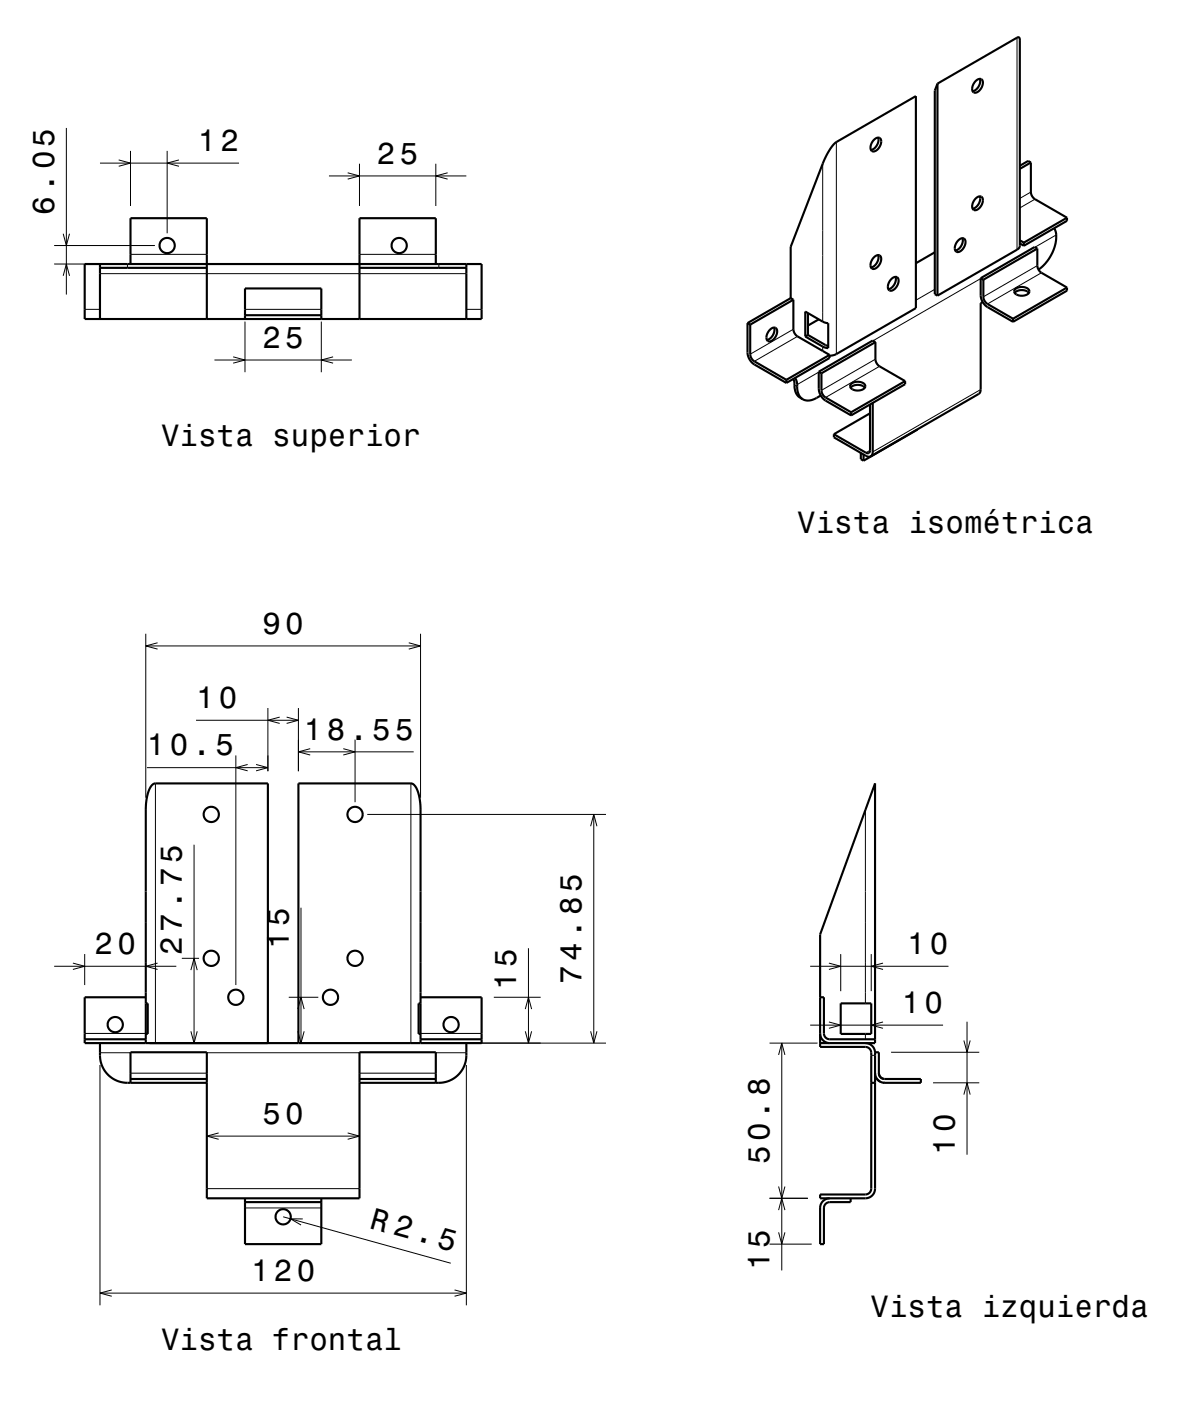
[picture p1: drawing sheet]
<svg xmlns="http://www.w3.org/2000/svg" width="195mm" height="229mm" viewBox="0 0 195 229" stroke-linecap="round" stroke-linejoin="round" font-family="sans-serif">
<g fill="none" stroke="#000" stroke-width=".16">
<path d="M166.6 6.2v34.7M10.3 38.2l.6 2 .5-2M10.9 20.9v27.3M16.4 26.7h22.7M19.4 26.2l2 .5-2 .5M21.4 24.7v9M27.4 24.7v13.5M29.3 26.2l-1.9 .5 1.9 .5M53.9 28.8h22.5M56.9 28.3l2 .5-2 .5M58.9 26.8v6.9M71.4 26.8v6.9"/>
<path d="M73.3 28.3l-1.9 .5 1.9 .5M134.7 26.8v25.8M137 23.2v34.7M168.8 31.4l-1.8 1.1M169.5 32.6l-2.5 1.4M173 38.4l-3.5 2.1M8.9 43.2h10M8.9 40.2h16.5M10.3 45.1l.6-1.9 .5 1.9M13.9 50.6h2.5M16.4 44.8h60M20.9 43.2v.6"/>
<path d="M21.4 41.6h12.5M35.1 58.9h22.5M38.2 58.4l1.9 .5-1.9 .5M40.1 52.6v8.3M40.1 50.6h12.5M52.6 52.6v8.3M54.6 58.4l-2 .5 2 .5M58.9 41.6h12.5M71.9 43.2v.6M76.4 50.6h2.5M129.9 53.9l-7 4.1M130.6 55.1l-7.1 4"/>
<path d="M134.7 56.7v.7M143.4 58.8l-8.9 5.1M144 60l-8.8 5.1M153.1 47.4l-3.1 1.7M160.6 45.6l-17.6 10.2M169.9 43.5l-8.9 5.1M170.6 44.6l-8.9 5.1M130.1 63l.5 .3M134.1 60.9l-3.5 2M142.5 73.7l-.7 .4M160.6 63.8l-17.7 10.2M23.9 103.7v26.9"/>
<path d="M23.9 105.7h45M25.8 105.2l-1.9 .5 1.9 .5M32.1 117.9h16.8M43.9 115.9v10.3M45.8 117.4l-1.9 .5 1.9 .5M46.9 117.4l2 .5-2 .5M48.9 115.9v10.3M66.9 105.2l2 .5-2 .5M68.9 103.7v26.9M24.1 125.6h19.8M25.5 128.2v42.5M31.8 138.2v32.5"/>
<path d="M38.6 123.6v37.6M40.6 125.1l-2 .5 2 .6M41.9 125.1l2 .5-2 .6M48.9 123h18.8M50.8 122.5l-1.9 .5 1.9 .6M56.2 122.5l1.9 .5-1.9 .6M58.1 121v10.3M60.1 133.3h39.1M67.3 128.2v42.5M96.7 135.2l.5-1.9 .6 1.9M97.2 133.3v37.4M141.7 132.6v31.6"/>
<path d="M8.9 158.1h20M11.9 157.6l2 .5-2 .6M13.9 156.1v5.1M25.8 157.6l-1.9 .5 1.9 .6M29.8 156.8h2.8M31.3 158.8l.5-2 .5 2M49.3 148.6v22.1M86.5 155.2v15.5M132.7 158.1h22.6M135.8 157.6l1.9 .5-1.9 .6M137.7 156.1v6.1M142.7 156.1v6.1"/>
<path d="M144.6 157.6l-1.9 .5 1.9 .6M13.9 169.1h10M16.4 174.3v39.3M16.4 172.3h5M21.4 175.6h12.5M31.3 168.8l.5 1.9 .5-1.9M33.9 172.3h25M47.3 163.2h4.8M48.8 165.1l.5-1.9 .5 1.9M48.8 168.8l.5 1.9 .5-1.9M58.9 175.6h12.5M68.9 169.1h10"/>
<path d="M69.3 170.7h29.9M71.4 172.3h5M76.4 174.3v39.3M80.9 163.2h7.6M86 168.8l.5 1.9 .6-1.9M86 165.1l.5-1.9 .6 1.9M96.7 168.8l.5 1.9 .6-1.9M126 170.7h7.9M127.5 172.6l.5-1.9 .5 1.9M128 170.7v37.2M132.7 167.8h21.7M135.8 167.3l1.9 .5-1.9 .5"/>
<path d="M141.7 169.2v.9M142.7 172.7h.6M144.6 167.3l-1.9 .5 1.9 .5M145.9 172.2h14.5M152.8 177.2h7.6M157.9 179.1l.5-1.9 .5 1.9M157.9 170.3l.5 1.9 .5-1.9M158.4 167.2v21.8M33.9 194.5h25M33.9 185.9h25M35.8 185.4l-1.9 .5 1.9 .6M40.1 197.7h12.5"/>
<path d="M46.4 199.1l27.4 7.6M49.6 199.5h-2l1.7 1M56.9 185.4l2 .5-2 .6M126 196.1h6.3M127.5 194.2l.5 1.9 .5-1.9M127.5 198l.5-1.9 .5 1.9M16.4 211.6h60M18.3 211.1l-1.9 .5 1.9 .5M74.4 211.1l2 .5-2 .5M126 203.6h6.9M127.5 201.7l.5 1.9 .5-1.9"/>
</g>
<g fill="none" stroke="#000" stroke-width=".35">
<path d="M153.5 13.7l13.1-7.5a.31 .31 0 0 1 .4 0 .31 .31 0 0 1 0 .4v33.8l-.4 .5-13.1 7.5M153.5 13.7l-.4 1.1v33.3l.4 .3M153.5 13.7v34.7M159.7 13.3a.65 .65 0 0 1 .6-.4 .65 .65 0 0 1 .6 .4 1.66 1.66 0 0 1-1.3 1.9 1.06 1.06 0 0 1 0-1.7zM160.5 12.9a1.69 1.69 0 0 1-1.2 2M143.1 22.9a.65 .65 0 0 1 .6-.4 .65 .65 0 0 1 .6 .5 1.66 1.66 0 0 1-1.4 1.8 1.05 1.05 0 0 1 0-1.7zM143.8 22.5a1.69 1.69 0 0 1-1.2 2M156.9 39.4a.65 .65 0 0 1 .6-.4 .65 .65 0 0 1 .6 .4 1.66 1.66 0 0 1-1.3 1.9 1.07 1.07 0 0 1-.1-1.7zM157.6 39a1.7 1.7 0 0 1-1.2 2M159.7 32.5a.65 .65 0 0 1 .7-.4 .65 .65 0 0 1 .6 .5 1.66 1.66 0 0 1-1.4 1.8 1.05 1.05 0 0 1 0-1.7zM160.5 32.1a1.68 1.68 0 0 1-1.2 2.1M167 39.8l.7 .4"/>
<path d="M167 39.3l.7 .4M167.7 39.7v.5M168.8 26.6v4.8l.2 .7 .5 .5 5.2 3M168.8 26.6l-.4-.3-1.4 .8M168.8 26.6l-1.8 1M172.7 37.3a4.9 4.9 0 0 1-.5 4.3l-.9 1.5-1.2 1M174.7 35.6v.5l-7 4.1M174.7 35.6l-7 4.1M13.9 43.2h65v9h-65zM16.4 43.2v9M16.4 43.8h17.5M21.4 43.2v-7.5h12.5v16.5"/>
<path d="M40.1 52.2v-5h12.5v5M40.1 51.6h12.5M58.9 43.8h17.5M71.4 43.2v-7.5h-12.5v16.5M76.4 43.2v9M122.4 52.9v4.8a2.48 2.48 0 0 0 1.1 1.9l5.3 3.1M122.4 52.9l.5 .2M122.9 53.1v4.9l.2 .6 .4 .5 5.3 3.1M126 54a.65 .65 0 0 1 .6-.4 .65 .65 0 0 1 .7 .4 1.66 1.66 0 0 1-1.4 1.9 1.07 1.07 0 0 1 0-1.7zM126.8 53.6a1.68 1.68 0 0 1-1.2 2M129.5 48.8v-8.4l5.2-13.6a8.9 8.9 0 0 1 2.3-3.6l13-7.5v34.7l-13 7.5-1.1 .3M129.5 48.8l-7.1 4.1"/>
<path d="M129.5 48.8l.4 .2M129.9 53.9l.2 .6 .5 .5 5.3 3.1M129.9 49l-7 4.1M129.9 49v4.9M131.9 51l2.8 1.6 .9 .3v4.1l-.9-.3-2.8-1.6zM132.3 54.8l2.9 1.7 .4 .1M132.3 54.8l-.4 .3M132.3 51.2v3.6M134.1 52.3l-1.8 1M135.9 58.1v.5l-7.1 4.1M135.9 58.1l-7.1 4.1M143.1 42.2a.65 .65 0 0 1 .6-.5 .65 .65 0 0 1 .6 .5 1.67 1.67 0 0 1-1.4 1.8 1.06 1.06 0 0 1 0-1.7z"/>
<path d="M143.4 56v2.8l.2 .8 .4 .4 4.2 2.4M143.4 56l-8.9 5.1M143.4 56l-.5-.3-8.8 5.1M143.8 41.7a1.7 1.7 0 0 1-1.2 2.1M145.9 45.7a.65 .65 0 0 1 .6-.4 .65 .65 0 0 1 .6 .4 1.66 1.66 0 0 1-1.3 1.9 1.07 1.07 0 0 1 0-1.7zM146.6 45.3a1.69 1.69 0 0 1-1.1 2M153.1 41.3l-3.1 1.8M160.6 45.5v2.8a2.46 2.46 0 0 0 1.1 2l4.2 2.4M160.6 45.5l.4 .3M160.9 49.4l-.3 .2v14.2l-.1 .5-17.9 10.4M161 45.8v2.8l.4 .8 .3 .3 4.2 2.5M165.9 52.2v.5"/>
<path d="M166.2 47.9a1.7 1.7 0 0 1 2.3 0M166.3 47.3a1.65 1.65 0 0 1 2.3 .2 1.06 1.06 0 0 1-1.5 .9 .8 .8 0 0 1-.9-1zM169.9 40.7v2.8l.3 .8 .4 .3 4.1 2.5M169.9 40.7l-.5-.3-8.8 5.1M169.9 40.7l-8.9 5.1M174.7 47.1v.5l-8.8 5.1M174.7 47.1l-8.8 5.1M128.8 62.2v.5M129.9 62l.2 .5a2.66 2.66 0 0 0 .9 2.6l.5 .2M130.2 61.8a5.2 5.2 0 0 1 .4 2.3l.3 .7 .6 .5M134.1 60.8v2.8a2.48 2.48 0 0 0 1.1 2l4.2 2.4M134.1 60.8l.4 .3"/>
<path d="M134.4 64.7l-1.6 .8-.6 .1-.7-.3M134.5 61.1v2.8l.3 .8 .4 .4 4.2 2.4M136.6 71.1v.5l5.2 3 .4 .1h.4M139.3 63.4a1.7 1.7 0 0 1 2.3 0M139.4 67.5v.5M139.4 62.8a1.66 1.66 0 0 1 2.3 .3 .83 .83 0 0 1-1 .8 1.1 1.1 0 0 1-1.5-.8zM141 74.1v1l.4 .3M141.4 74.4v1M142.5 66.2v7.5a.41 .41 0 0 1-.2 .4 .41 .41 0 0 1-.5 0l-5.2-3M142.5 67.6l-5.9 3.5M142.9 65.9v8.1l-.1 .5-.2 .2M148.2 62.4v.5l-8.8 5.1"/>
<path d="M148.2 62.4l-8.8 5.1M150.3 70.3l-8.9 5.1M13.9 170.1h10M16.4 170.7v2a4.5 4.5 0 0 0 4.5 4.5h13M21.4 177.2v-5h12.5v23.9h25v-23.9h12.5v5M21.4 176.6h12.5M23.9 170.7v-38.1a5.8 5.8 0 0 1 1.2-4.3l.4-.1h18.4v42.5M23.9 163.2h-10v7.5h65v-7.5h-10M23.9 164.2h.3v5h-.3M48.9 170.7v-42.5h18.4a1.78 1.78 0 0 1 1.2 1.6l.3 1.3 .1 1.5v38.1M58.9 176.6h12.5M68.9 170.1h10"/>
<path d="M68.9 164.2h-.3v5h.3M76.4 170.7v2a4.5 4.5 0 0 1-4.5 4.5h-13M134.3 170.7h9v-42.5l-9 24.7v18.4h7.4a.96 .96 0 0 1 1 1v22.2a.95 .95 0 0 1-1 1h-7.4v.6h7.4a1.58 1.58 0 0 0 1.6-1.6v-22.3h.6v3.4M134.3 163.2h.6v5.9a.96 .96 0 0 0 1 1h7.4M134.3 169.1a1.58 1.58 0 0 0 1.6 1.6M137.7 164.2h5v5h-5zM141.7 170.7a1.58 1.58 0 0 1 1.6 1.6M142.7 177.2h.6M143.3 175.6a1.58 1.58 0 0 0 1.6 1.6M143.6 176.5l.5 .5M143.9 175.6a.96 .96 0 0 0 1 1h5.9v.6h-5.9M143.9 175.6a.97 .97 0 0 0 .8 1"/>
<path d="M144.7 177.2h.2M40.1 196.1v7.5h12.5v-7.5M40.1 196.7h12.5M135.9 196.1a1.58 1.58 0 0 0-1.6 1.6v5.9h.6v-5.9a.96 .96 0 0 1 1-1h3.4v-.6"/>
<circle cx="27.4" cy="40.2" r="1.25"/>
<circle cx="65.4" cy="40.2" r="1.25"/>
<circle cx="34.6" cy="133.3" r="1.25"/>
<circle cx="58.1" cy="133.3" r="1.25"/>
<circle cx="34.6" cy="156.8" r="1.25"/>
<circle cx="58.1" cy="156.8" r="1.25"/>
<circle cx="18.9" cy="167.7" r="1.25"/>
<circle cx="38.6" cy="163.2" r="1.25"/>
<circle cx="54.1" cy="163.2" r="1.25"/>
<circle cx="73.9" cy="167.7" r="1.25"/>
<circle cx="46.4" cy="199.1" r="1.25"/>
</g>
<g font-size="5">
<text x="32.4" y="24.7">12</text>
<text x="61.7" y="26.8">25</text>
<text x="8.9" y="35.2" transform="rotate(-90 8.9 35.2)">6.05</text>
<text x="43" y="56.9">25</text>
<text x="26.4" y="73.1">Vista superior</text>
<text x="130.6" y="87.3">Vista isométrica</text>
<text x="43" y="103.7">90</text>
<text x="32.1" y="115.9">10</text>
<text x="24.1" y="123.6">10.5</text>
<text x="49.8" y="121">18.55</text>
<text x="47.3" y="155.3" transform="rotate(-90 47.3 155.3)">15</text>
<text x="15.5" y="156.1">20</text>
<text x="29.8" y="156.2" transform="rotate(-90 29.8 156.2)">27.75</text>
<text x="84.5" y="162" transform="rotate(-90 84.5 162)">15</text>
<text x="95.2" y="161" transform="rotate(-90 95.2 161)">74.85</text>
<text x="148.6" y="156.1">10</text>
<text x="147.7" y="165.8">10</text>
<text x="43" y="183.9">50</text>
<text x="126" y="190.5" transform="rotate(-90 126 190.5)">50.8</text>
<text x="156.4" y="189" transform="rotate(-90 156.4 189)">10</text>
<text x="60.3" y="200.9" transform="rotate(16 60.3 200.9)">R 2.5</text>
<text x="41.1" y="209.6">120</text>
<text x="126" y="207.9" transform="rotate(-90 126 207.9)">15</text>
<text x="142.6" y="215.5">Vista izquierda</text>
<text x="26.4" y="221">Vista frontal</text>
</g>
</svg>
